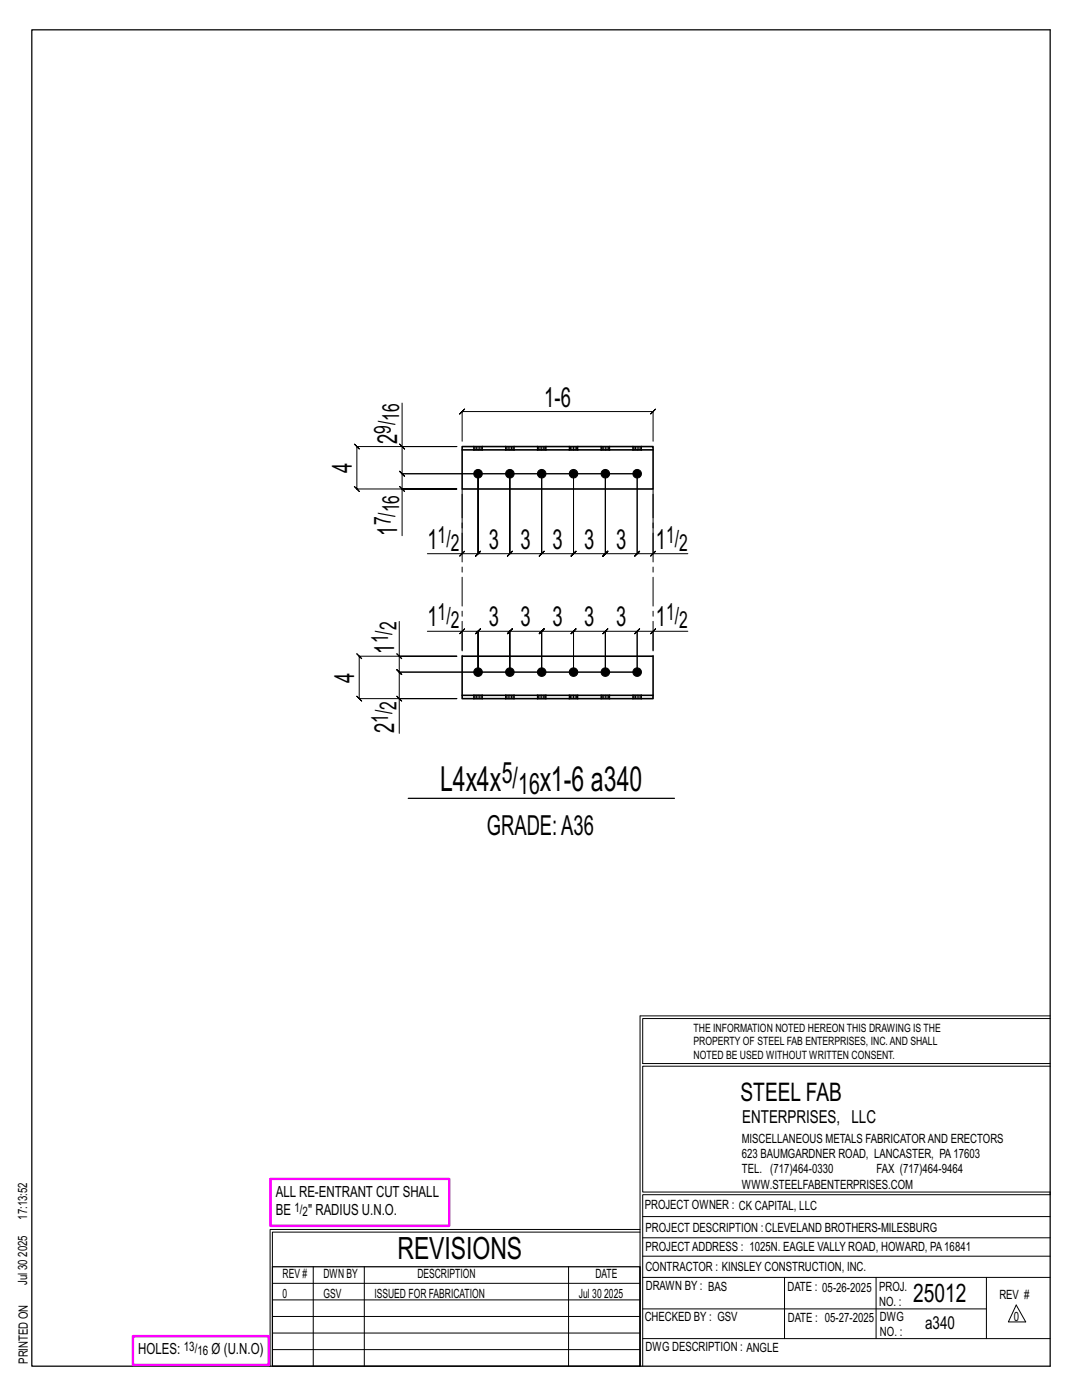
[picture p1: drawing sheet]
<svg xmlns="http://www.w3.org/2000/svg" width="216mm" height="279mm" viewBox="0 0 216 279" stroke-linecap="round" stroke-linejoin="round" font-family="sans-serif">
<g fill="none" stroke="#000" stroke-width=".2">
<path d="M79.7 97.1l1 1zM79.7 88.6l1 1zM80.2 80.4v8.7h11h-20l-.5-.5 1 1-.5-.5v8.5l-.5-.5 1 1-.5-.5h20h-11v9.3M80.2 89.1v5.4l-.5-.5 1 1-.5-.5h46.9M92.2 98.6v11.9h-6.9M92.2 88.1v-6l-.5 .5 1-1-.5 .5h38.1l-.5 .5 1-1-.5 .5v6M127.1 94.5h-46.9l-.5-.5 1 1-.5-.5v3.1M127.1 94.5v16l.5-.5-1 1 .5-.5h-6.3l.5-.5-1 1 .5-.5v-16v16l.5-.5-1 1 .5-.5h-6.4l.5-.5-1 1 .5-.5v-16v16l.5-.5-1 1 .5-.5h-6.3l.5-.5-1 1 .5-.5v-16v16l.5-.5-1 1 .5-.5h-6.4l.5-.5-1 1 .5-.5v-16v16l.5-.5-1 1 .5-.5h-6.3l.5-.5-1 1 .5-.5v-16v16l.5-.5-1 1 .5-.5h-3.2M127.1 94.5v16l-.5 .5 1-1-.5 .5h3.2M130.3 98.6v11.9h6.9M91.7 111l1-1zM130.3 110.5l.5-.5-1 1z"/>
<path d="M79.2 138.9l1 1zM79.2 130.5l1 1zM79.7 124v7h11.5h-19.5l-.5-.5 1 1-.5-.5v8.4l-.5-.5 1 1-.5-.5h19.5h-11.5v7M79.7 131v3.1l-.5-.5 1 1-.5-.5h47.4M85.3 126h6.9v3.9M91.7 126.5l1-1zM92.2 126h3.2l-.5 .5 1-1-.5 .5v8.1v-8.1l-.5 .5 1-1-.5 .5h6.3l-.5 .5 1-1-.5 .5v8.1v-8.1l-.5 .5 1-1-.5 .5h6.4l-.5 .5 1-1-.5 .5v8.1v-8.1l-.5 .5 1-1-.5 .5h6.3l-.5 .5 1-1-.5 .5v8.1v-8.1l-.5 .5 1-1-.5 .5h6.4l-.5 .5 1-1-.5 .5v8.1v-8.1l-.5 .5 1-1-.5 .5h6.3l-.5 .5 1-1-.5 .5v8.1M127.1 134.1h-47.4l-.5-.5 1 1-.5-.5v5.3M130.3 126l.5-.5-1 1zM130.3 126h-3.2l.5-.5-1 1 .5-.5v8.1M137.2 126h-6.9v3.9M127.7 202.7v70"/>
<path d="M127.7 202.7h81.8M209.5 203.3h-81.3v9h81.3M209.5 212.8h-81.3v25.1h81.3v.5h-81.3v34.3M54.4 259.4h73.3M54.4 256.1h73.3M62.5 252.8v19.9M72.7 252.8v19.9M113.4 252.8v19.9M127.7 245.4h-73.8v27.3M127.7 245.9h-73.3v6.9M128.2 242.8h81.3M128.2 254.9h81.3"/>
<path d="M128.2 250.7h81.3M128.2 247h81.3M156.5 254.9v12.2M174.8 254.9v12.2M196.8 254.9v12.2M54.4 269.3h73.3M54.4 266h73.3M54.4 262.7h73.3M128.2 261.2h68.6M128.2 267.1h81.3M202.8 260.4l1.9 3.4h-3.5z"/>
</g>
<path d="M6.3 6h203.2v266.7h-203.2zM81.5 159.3h53.1M54.4 252.8h73.3v19.9h-73.3z" fill="none" stroke="#000" stroke-width=".25"/>
<path d="M54 235.3h35.6v9.3h-35.6zM26.5 266.7h27.1v5.7h-27.1z" fill="none" stroke="#f0f" stroke-width=".5"/>
<g fill="#000" stroke="#000" stroke-width=".2">
<circle cx="95.4" cy="94.5" r=".86"/>
<circle cx="101.7" cy="94.5" r=".86"/>
<circle cx="108.1" cy="94.5" r=".86"/>
<circle cx="114.4" cy="94.5" r=".86"/>
<circle cx="120.8" cy="94.5" r=".86"/>
<circle cx="127.1" cy="94.5" r=".86"/>
<circle cx="95.4" cy="134.1" r=".86"/>
<circle cx="101.7" cy="134.1" r=".86"/>
<circle cx="108.1" cy="134.1" r=".86"/>
<circle cx="114.4" cy="134.1" r=".86"/>
<circle cx="120.8" cy="134.1" r=".86"/>
<circle cx="127.1" cy="134.1" r=".86"/>
</g>
<g fill="none" stroke="#000" stroke-width=".32">
<path d="M92.2 89.1h38.1v.7h-38.1zM92.2 89.8v7.8h38.1v-7.8M94.5 89.1h.1M94.5 89.8h.1M96.2 89.1h.1M96.2 89.8h.1M100.9 89.1h.1M100.9 89.8h.1M102.6 89.1h.1M102.6 89.8h.1M107.2 89.1h.1M107.2 89.8h.1"/>
<path d="M108.9 89.1h.1M108.9 89.8h.1M113.6 89.1h.1M113.6 89.8h.1M115.3 89.1h.1M115.3 89.8h.1M119.9 89.1h.1M119.9 89.8h.1M121.6 89.1h.1M121.6 89.8h.1M126.3 89.1h.1M126.3 89.8h.1"/>
<path d="M128 89.1h.1M128 89.8h.1M92.2 138.8h38.1v.6h-38.1zM92.2 138.8v-7.8h38.1v7.8M94.5 138.8h.1M94.5 139.4h.1M96.2 138.8h.1M96.2 139.4h.1M100.9 138.8h.1M100.9 139.4h.1M102.6 138.8h.1M102.6 139.4h.1"/>
<path d="M107.2 138.8h.1M107.2 139.4h.1M108.9 138.8h.1M108.9 139.4h.1M113.6 138.8h.1M113.6 139.4h.1M115.3 138.8h.1M115.3 139.4h.1M119.9 138.8h.1M119.9 139.4h.1M121.6 138.8h.1M121.6 139.4h.1"/>
<path d="M126.3 138.8h.1M126.3 139.4h.1M128 138.8h.1M128 139.4h.1"/>
</g>
<g fill="none" stroke="#000" stroke-width=".2" stroke-dasharray="2 1.4">
<path d="M94.5 89.1v.7M94.5 89.1h.1M94.8 89.1h-.2l-.1 .7M95.1 89.1h-.3v.7h-.2M95.4 89.1h.3v.7h-.3zM95.4 89.1h-.3v.7h-.3M95.4 89.8h-.3M95.7 89.1h.3v.7h-.3M96 89.1h.2v.7h-.2M96.2 89.1h.1M96.2 89.8h.1M96.2 89.8v-.7"/>
<path d="M100.9 89.1v.7M100.9 89.1h.1M101.1 89.1h-.2v.7M101.4 89.1h-.3v.7h-.2M101.7 89.1h.4v.7h-.4zM101.7 89.1h-.3v.7h-.3M101.7 89.8h-.3M102.1 89.1h.2v.7h-.2M102.3 89.1h.2v.7h-.2M102.5 89.1h.1M102.6 89.8h-.1M102.6 89.8v-.7"/>
<path d="M107.2 89.1v.7M107.2 89.1h.1M107.5 89.1h-.2l-.1 .7M107.8 89.1h-.3v.7h-.2M108.1 89.1h.3v.7h-.3zM108.1 89.1h-.3v.7h-.3M108.1 89.8h-.3M108.4 89.1h.3v.7h-.3M108.7 89.1h.2v.7h-.2M108.9 89.1h.1M108.9 89.8h.1M108.9 89.8v-.7"/>
<path d="M113.6 89.1v.7M113.6 89.1h.1M113.8 89.1h-.2v.7M114.1 89.1h-.3v.7h-.2M114.4 89.1h.4v.7h-.4zM114.4 89.1h-.3v.7h-.3M114.4 89.8h-.3M114.8 89.1h.2v.7h-.2M115 89.1h.2v.7h-.2M115.2 89.1h.1M115.3 89.8h-.1M115.3 89.8v-.7"/>
<path d="M119.9 89.1v.7M119.9 89.1h.1M120.2 89.1h-.2l-.1 .7M120.5 89.1h-.3v.7h-.2M120.8 89.1h.3v.7h-.3zM120.8 89.1h-.3v.7h-.3M120.8 89.8h-.3M121.1 89.1h.3v.7h-.3M121.4 89.1h.2v.7h-.2M121.6 89.1h.1M121.6 89.8h.1M121.6 89.8v-.7"/>
<path d="M126.3 89.1v.7M126.3 89.1h.1M126.5 89.1h-.2v.7M126.8 89.1h-.3v.7h-.2M127.1 89.1h.4v.7h-.4zM127.1 89.1h-.3v.7h-.3M127.1 89.8h-.3M127.5 89.1h.2v.7h-.2M127.7 89.1h.2v.7h-.2M127.9 89.1h.1M128 89.8h-.1M128 89.8v-.7"/>
<path d="M94.5 138.8h.1M94.5 138.8v.6M94.6 139.4h-.1M94.8 139.4h-.2v-.6h.2M95.1 138.8h.3v.6h-.3zM95.1 139.4h-.3v-.6h.3M95.4 139.4h.3v-.6h.3M95.4 138.8h.3M95.7 139.4h.3v-.6h.2M96 139.4h.2v-.6M96.2 139.4v-.6M96.2 139.4h.1"/>
<path d="M100.9 138.8h.1M100.9 138.8v.6M100.9 139.4h.1M101.1 139.4h-.2v-.6h.2M101.4 138.8h.3v.6h-.3zM101.4 139.4h-.3v-.6h.3M101.7 139.4h.4v-.6h.2M101.7 138.8h.4M102.1 139.4h.2v-.6h.2M102.3 139.4h.2l.1-.6M102.6 139.4v-.6M102.6 139.4h-.1"/>
<path d="M107.2 138.8h.1M107.2 138.8v.6M107.3 139.4h-.1M107.5 139.4h-.2v-.6h.2M107.8 138.8h.3v.6h-.3zM107.8 139.4h-.3v-.6h.3M108.1 139.4h.3v-.6h.3M108.1 138.8h.3M108.4 139.4h.3v-.6h.2M108.7 139.4h.2v-.6M108.9 139.4v-.6M108.9 139.4h.1"/>
<path d="M113.6 138.8h.1M113.6 138.8v.6M113.6 139.4h.1M113.8 139.4h-.2v-.6h.2M114.1 138.8h.3v.6h-.3zM114.1 139.4h-.3v-.6h.3M114.4 139.4h.4v-.6h.2M114.4 138.8h.4M114.8 139.4h.2v-.6h.2M115 139.4h.2l.1-.6M115.3 139.4v-.6M115.3 139.4h-.1"/>
<path d="M119.9 138.8h.1M119.9 138.8v.6M120 139.4h-.1M120.2 139.4h-.2v-.6h.2M120.5 138.8h.3v.6h-.3zM120.5 139.4h-.3v-.6h.3M120.8 139.4h.3v-.6h.3M120.8 138.8h.3M121.1 139.4h.3v-.6h.2M121.4 139.4h.2v-.6M121.6 139.4v-.6M121.6 139.4h.1"/>
<path d="M126.3 138.8h.1M126.3 138.8v.6M126.3 139.4h.1M126.5 139.4h-.2v-.6h.2M126.8 138.8h.3v.6h-.3zM126.8 139.4h-.3v-.6h.3M127.1 139.4h.4v-.6h.2M127.1 138.8h.4M127.5 139.4h.2v-.6h.2M127.7 139.4h.2l.1-.6M128 139.4v-.6M128 139.4h-.1"/>
</g>
<path d="M92.2 97.6v33.4M130.3 97.6v33.4" fill="none" stroke="#000" stroke-width=".2" stroke-dasharray="5.8 1 1 1"/>
<g font-size="6.9">
<text x="87.8" y="157.9">L4x4x</text>
<text x="107.7" y="157.9">x1-6 a340</text>
</g>
<text font-size="6.1" x="79.3" y="251.3">REVISIONS</text>
<g font-size="5.9">
<text x="100.1" y="156.3">5/</text>
<text x="103.4" y="158.4">16</text>
</g>
<g font-size="5.5">
<text x="108.6" y="81.1">1-6</text>
<text x="79.2" y="88.6" transform="rotate(-90 79.2 88.6)">2</text>
<text x="70.2" y="94.4" transform="rotate(-90 70.2 94.4)">4</text>
<text x="79.2" y="106.9" transform="rotate(-90 79.2 106.9)">1</text>
<text x="85.3" y="109.5">1</text>
<text x="97.5" y="109.5">3</text>
<text x="103.9" y="109.5">3</text>
<text x="110.2" y="109.5">3</text>
<text x="116.6" y="109.5">3</text>
<text x="122.9" y="109.5">3</text>
<text x="130.8" y="109.5">1</text>
<text x="85.3" y="125">1</text>
<text x="97.5" y="125">3</text>
<text x="103.9" y="125">3</text>
<text x="110.2" y="125">3</text>
<text x="116.6" y="125">3</text>
<text x="122.9" y="125">3</text>
<text x="130.8" y="125">1</text>
<text x="78.7" y="130.4" transform="rotate(-90 78.7 130.4)">1</text>
<text x="70.7" y="136.2" transform="rotate(-90 70.7 136.2)">4</text>
<text x="78.7" y="146.4" transform="rotate(-90 78.7 146.4)">2</text>
<text x="97.2" y="166.6">GRADE:A36</text>
</g>
<g font-size="5.1">
<text x="147.8" y="219.8">STEEL FAB</text>
<text x="182.2" y="259.9">25012</text>
</g>
<g font-size="4.7">
<text x="79.7" y="83.9" transform="rotate(-90 79.7 83.9)">16</text>
<text x="78" y="86.5" transform="rotate(-90 78 86.5)">9/</text>
<text x="78" y="104.9" transform="rotate(-90 78 104.9)">7/</text>
<text x="79.7" y="102.2" transform="rotate(-90 79.7 102.2)">16</text>
<text x="87.3" y="108.3">1/</text>
<text x="89.9" y="109.9">2</text>
<text x="132.9" y="108.3">1/</text>
<text x="135.5" y="109.9">2</text>
<text x="79.1" y="125.8" transform="rotate(-90 79.1 125.8)">2</text>
<text x="87.3" y="123.7">1/</text>
<text x="89.9" y="125.4">2</text>
<text x="132.9" y="123.7">1/</text>
<text x="135.5" y="125.4">2</text>
<text x="77.4" y="128.4" transform="rotate(-90 77.4 128.4)">1/</text>
<text x="79.1" y="141.7" transform="rotate(-90 79.1 141.7)">2</text>
<text x="77.4" y="144.3" transform="rotate(-90 77.4 144.3)">1/</text>
</g>
<g font-size="3.6">
<text x="148.1" y="224.1">ENTERPRISES, LLC</text>
<text x="184.6" y="265.2">a340</text>
</g>
<g font-size="3.1">
<text x="55" y="238.9">ALL RE-ENTRANT CUT SHALL</text>
<text x="55" y="242.5">BE</text>
<text x="61.5" y="242.5">&quot; RADIUS U.N.O.</text>
<text x="27.6" y="270.2">HOLES:</text>
<text x="42.2" y="270.2">Ø (U.N.O)</text>
</g>
<g font-size="2.6">
<text x="58.8" y="241.8">1/</text>
<text x="60.4" y="242.7">2</text>
<text x="36.7" y="269.6">13/</text>
<text x="39.4" y="270.5">16</text>
</g>
<g font-size="2.5">
<text x="148" y="231.2">623 BAUMGARDNER ROAD, LANCASTER, PA17603</text>
<text x="148" y="228.1">MISCELLANEOUS METALS FABRICATORAND ERECTORS</text>
<text x="148" y="237.2">WWW.STEELFABENTERPRISES.COM</text>
<text x="148" y="234.2">TEL. (717)464-0330</text>
<text x="174.9" y="234.2">FAX (717)464-9464</text>
<text x="5.4" y="243.4" transform="rotate(-90 5.4 243.4)">17:13:52</text>
<text x="128.7" y="241.3">PROJECT OWNER : CK CAPITAL, LLC</text>
<text x="128.8" y="246">PROJECT DESCRIPTION :CLEVELAND BROTHERS-MILESBURG</text>
<text x="5.4" y="250.8" transform="rotate(-90 5.4 250.8)">2025</text>
<text x="128.8" y="249.7">PROJECTADDRESS : 1025N. EAGLE VALLY ROAD, HOWARD, PA16841</text>
<text x="5.4" y="256.5" transform="rotate(-90 5.4 256.5)">Jul 30</text>
<text x="56.4" y="255">REV #</text>
<text x="64.5" y="255">DWN BY</text>
<text x="83.3" y="255">DESCRIPTION</text>
<text x="118.8" y="255">DATE</text>
<text x="128.8" y="253.7">CONTRACTOR : KINSLEY CONSTRUCTION, INC.</text>
<text x="128.9" y="257.5">DRAWN BY : BAS</text>
<text x="157.1" y="257.6">DATE : 05-26-2025</text>
<text x="175.4" y="257.7">PROJ.</text>
<text x="56.4" y="259">0</text>
<text x="64.5" y="259">GSV</text>
<text x="74.7" y="259">ISSUED FOR FABRICATION</text>
<text x="115.5" y="259">Jul 30</text>
<text x="120.6" y="259">2025</text>
<text x="128.6" y="263.7">CHECKED BY : GSV</text>
<text x="157.2" y="263.7">DATE : 05-27-2025</text>
<text x="175.4" y="260.7">NO. :</text>
<text x="175.6" y="263.7">DWG</text>
<text x="199.4" y="259.2">REV #</text>
<text x="202.3" y="263.7">0</text>
<text x="128.8" y="269.7">DWG DESCRIPTION : ANGLE</text>
<text x="175.6" y="266.7">NO. :</text>
<text x="5.5" y="272.2" transform="rotate(-90 5.5 272.2)">PRINTED ON</text>
</g>
<g font-size="2.3">
<text x="138.4" y="208.6">PROPERTY OF STEEL FAB ENTERPRISES, INC.AND SHALL</text>
<text x="138.4" y="205.9">THE INFORMATION NOTED HEREON THIS DRAWING IS THE</text>
<text x="138.4" y="211.3">NOTED BE USED WITHOUT WRITTEN CONSENT.</text>
</g>
</svg>
